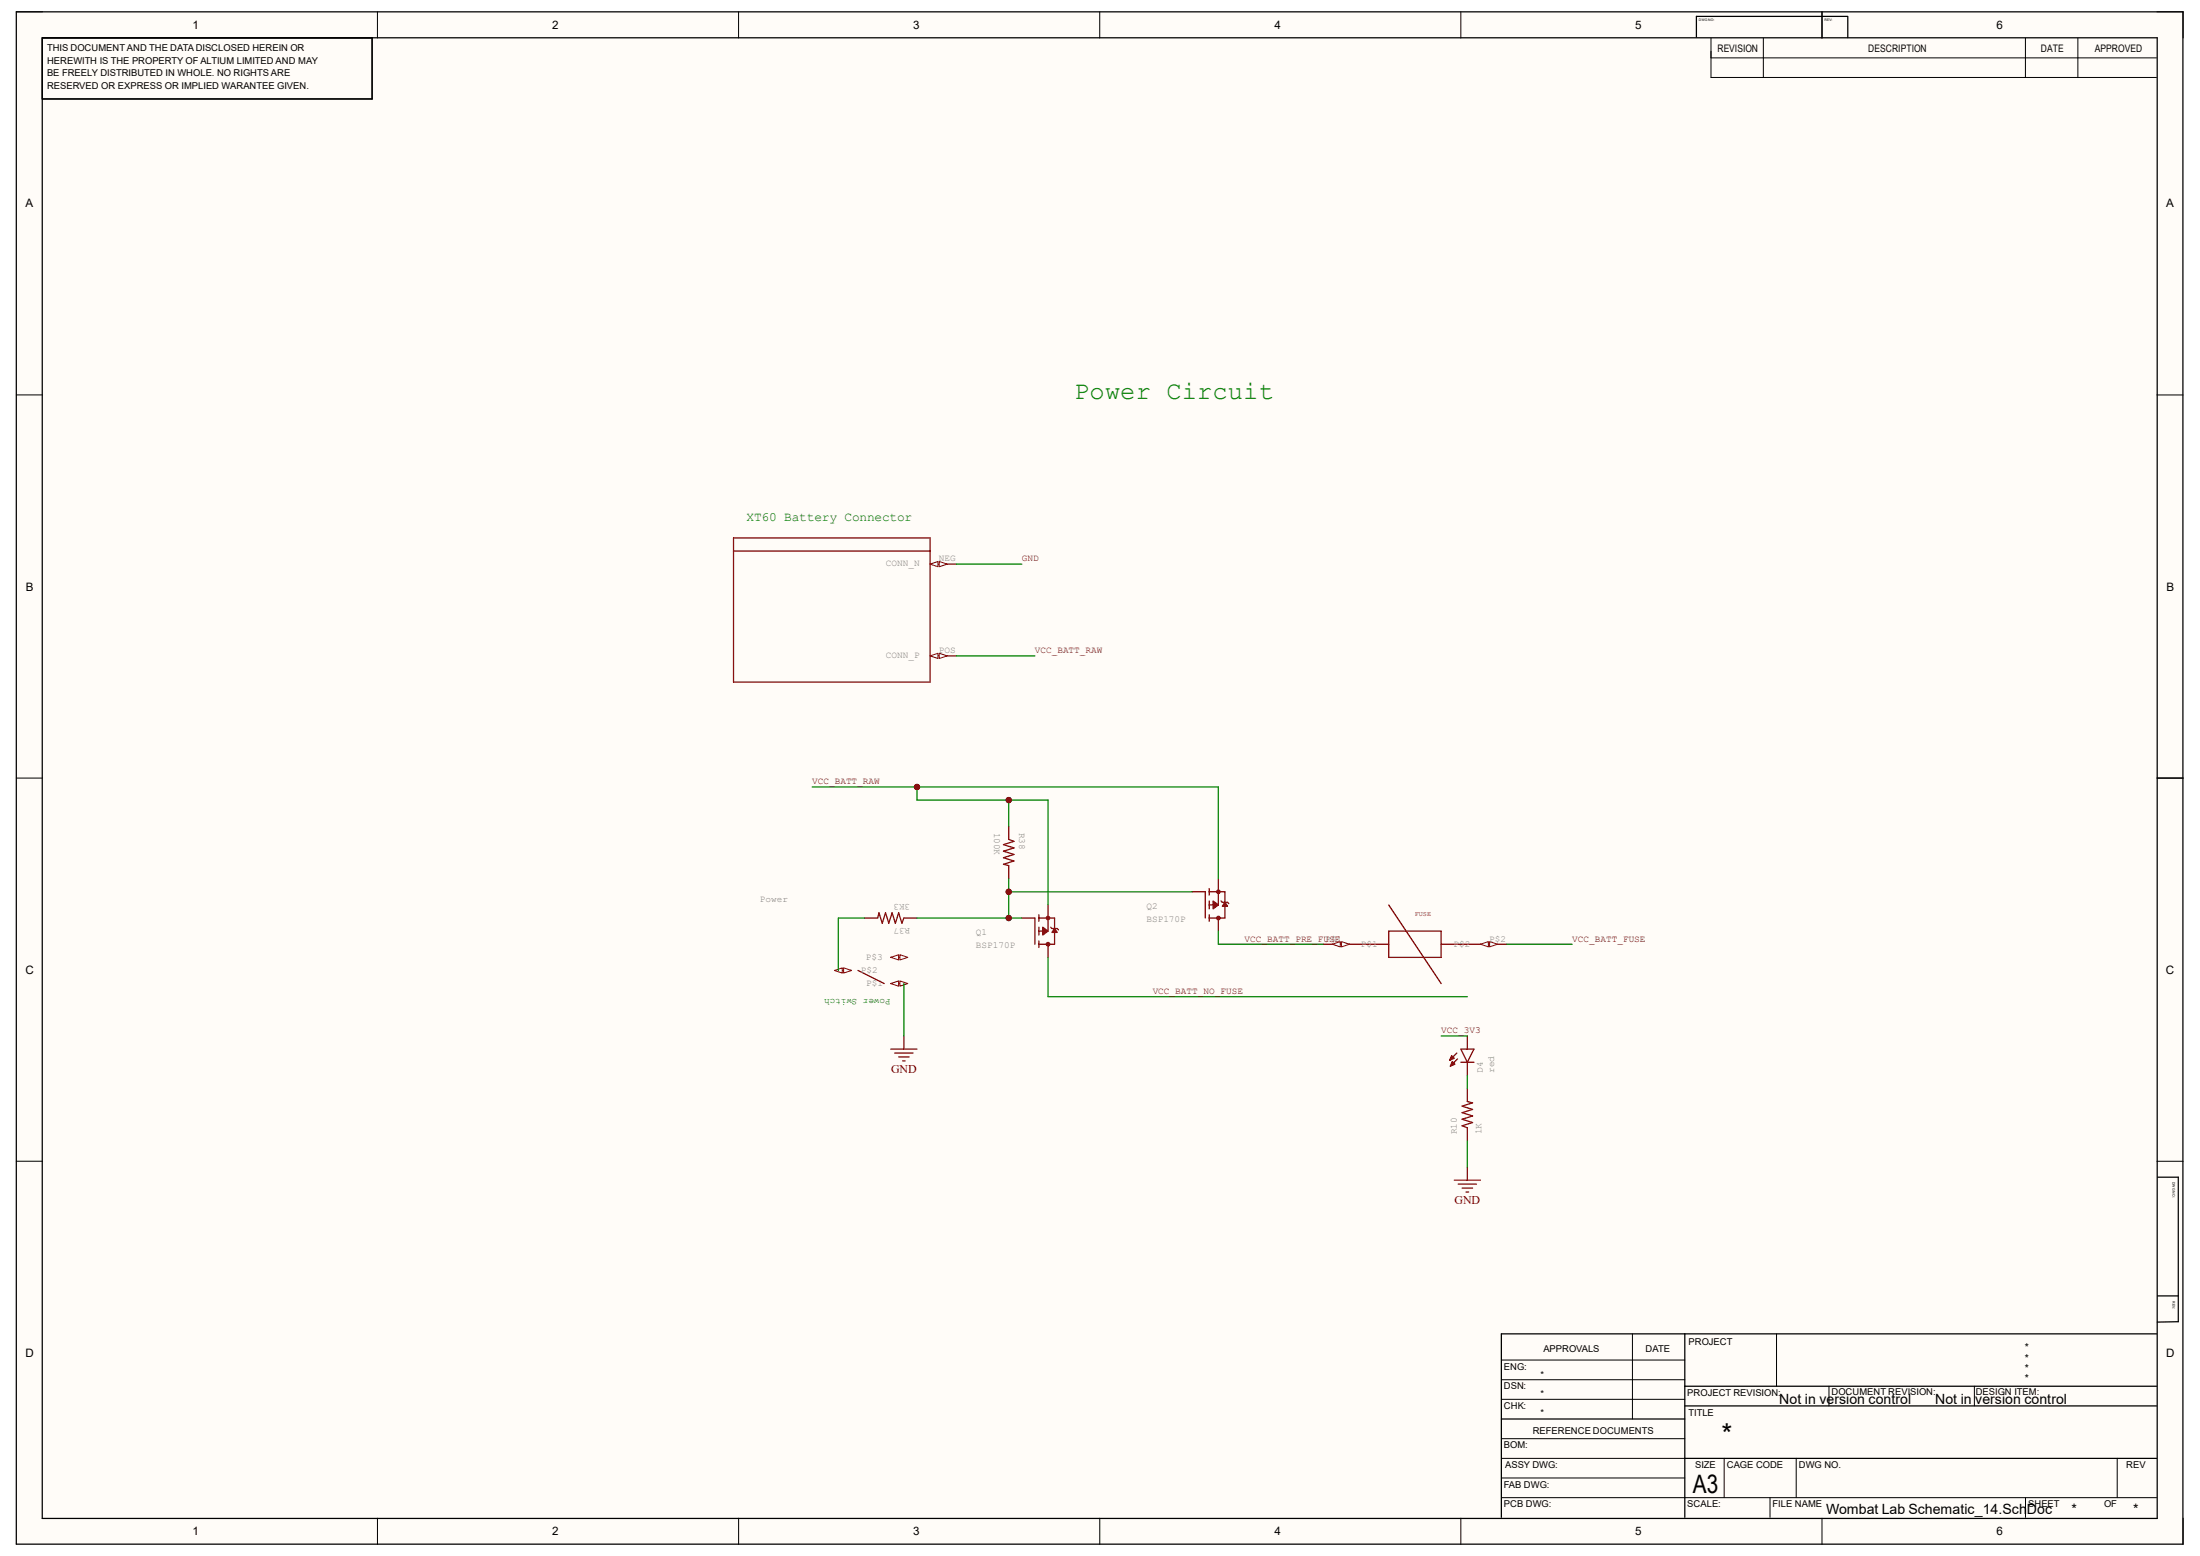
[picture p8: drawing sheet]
<svg xmlns="http://www.w3.org/2000/svg" width="297mm" height="210mm" viewBox="0 0 297 210" stroke-linecap="round" stroke-linejoin="round" font-family="sans-serif">
<g fill="#fffcf8">
<path d="M2.2 1.6h292.5v206.8h-292.5z" fill-rule="evenodd"/>
<path d="M5.7 5.1h285.5v199.8h-285.5z" fill-rule="evenodd"/>
</g>
<g fill="none" stroke="#000" stroke-width=".14">
<path d="M2.2 1.6h3.5M51 1.6v3.5M99.7 1.6v3.5M148.5 1.6v3.5M197.2 1.6v3.5M246 1.6v3.5M291.2 1.6h3.5v3.5M2.2 53.3h3.5M291.2 53.3h3.5M2.2 105h3.5M291.2 105h3.5M2.2 156.7h3.5"/>
<path d="M291.2 156.7h3.5M51 204.9v3.5M99.7 204.9v3.5M148.5 204.9v3.5M197.2 204.9v3.5M246 204.9v3.5M294.7 204.9v3.5"/>
</g>
<circle cx="123.8" cy="106.2" r=".35" fill="#000080"/>
<circle cx="123.8" cy="106.2" r=".35" fill="none" stroke="#000080" stroke-width=".14"/>
<circle cx="136.2" cy="123.9" r=".35" fill="#000080"/>
<circle cx="136.2" cy="123.9" r=".35" fill="none" stroke="#000080" stroke-width=".14"/>
<circle cx="136.2" cy="120.4" r=".35" fill="#000080"/>
<circle cx="136.2" cy="120.4" r=".35" fill="none" stroke="#000080" stroke-width=".14"/>
<circle cx="136.2" cy="108" r=".35" fill="#000080"/>
<circle cx="136.2" cy="108" r=".35" fill="none" stroke="#000080" stroke-width=".14"/>
<g fill="none" stroke="#000" stroke-width=".17">
<path d="M2.2 1.6h292.5v206.8h-292.5zM5.7 5.1h285.5v199.8h-285.5zM5.7 5.1h44.5v8.3h-44.5M246 1.6v3.5M249.5 2.2h-20.5v2.8M249.5 2.3v2.8M291.2 105h3.5M291.3 158.9h2.8v19.5h-2.9M291.3 174.9h2.8M202.7 191.5h24.8M227.5 187.1h63.6M227.5 180v24.8"/>
<path d="M227.5 189.8h63.6M227.5 196.8h63.6M291.1 180h-88.4v24.8"/>
</g>
<g fill="none" stroke="#000" stroke-width=".14">
<path d="M231 5.2v5.3h60.1M231 7.8h60.1M238.1 5.2v5.3M273.4 5.2v5.3M280.5 5.2v5.3M202.7 186.2h24.8M202.7 183.6h24.8M202.7 188.9h24.8M202.7 196.8h24.8M202.7 194.2h24.8M202.7 199.5h24.8M220.4 180v11.5"/>
<path d="M232.8 196.8v5.3M239.8 180v7.1M242.5 196.8v5.3M246.9 187.1v2.7M266.6 187.1v2.7M285.8 196.8v5.3M202.7 202.1h88.4M239 202.1v2.7M273.5 202.1v2.7"/>
</g>
<path d="M116.7 123.9h1.8l.2-.7 .4 1.4 .4-1.4 .5 1.4 .4-1.4 .5 1.4 .4-1.4 .5 1.4 .2-.7h1.8M139.7 123.9v3.5M140.3 123.9h2.1v3.5h-2.1M140.3 123.5v.8M140.3 125.1v1.1M140.3 127v.9M141.5 123.9v1.8h-1.2M141.8 125.1l.2 .2h.7l.2 .2" fill="none" stroke="#800000" stroke-width=".17"/>
<path d="M142.4 125.3l.3 .6h-.7z" fill="#800000"/>
<path d="M142.4 125.3l.3 .6h-.7z" fill="none" stroke="#800000" stroke-width=".17"/>
<path d="M140.8 125.1l.7 .6-.7 .5z" fill="#800000"/>
<path d="M140.8 125.1l.7 .6-.7 .5z" fill="none" stroke="#800000" stroke-width=".17"/>
<circle cx="141.5" cy="123.9" r=".25" fill="#800000"/>
<circle cx="141.5" cy="123.9" r=".25" fill="none" stroke="#800000" stroke-width=".14"/>
<circle cx="141.5" cy="127.4" r=".25" fill="#800000"/>
<circle cx="141.5" cy="127.4" r=".25" fill="none" stroke="#800000" stroke-width=".14"/>
<path d="M136.2 111.5v1.8l.7 .3-1.4 .4 1.4 .4-1.4 .5 1.4 .4-1.4 .5 1.4 .4-1.4 .5 .7 .1v1.8M115.8 131l3.6 1.8M120.3 132.8h1.7M137.9 123.9h1.8M141.5 122.1v1.8M141.5 127.4v1.8" fill="none" stroke="#800000" stroke-width=".17"/>
<path d="M120.3 132.8l1-.4v.7z" fill="#f8fcff"/>
<path d="M120.3 132.8l1-.4v.7z" fill="none" stroke="#800000" stroke-width=".14"/>
<path d="M121.5 132.4l1.1 .4-1.1 .3z" fill="#f8fcff"/>
<path d="M121.5 132.4l1.1 .4-1.1 .3z" fill="none" stroke="#800000" stroke-width=".14"/>
<path d="M113.2 131h1.8" fill="none" stroke="#800000" stroke-width=".17"/>
<path d="M113.9 130.6l1.1 .4-1.1 .3z" fill="#f8fcff"/>
<path d="M113.9 130.6l1.1 .4-1.1 .3z" fill="none" stroke="#800000" stroke-width=".14"/>
<path d="M112.6 131l1.1-.4v.7z" fill="#f8fcff"/>
<path d="M112.6 131l1.1-.4v.7z" fill="none" stroke="#800000" stroke-width=".14"/>
<path d="M120.3 129.2h1.7" fill="none" stroke="#800000" stroke-width=".17"/>
<path d="M120.3 129.2l1-.3v.7z" fill="#f8fcff"/>
<path d="M120.3 129.2l1-.3v.7z" fill="none" stroke="#800000" stroke-width=".14"/>
<path d="M121.5 128.9l1.1 .3-1.1 .4z" fill="#f8fcff"/>
<path d="M121.5 128.9l1.1 .3-1.1 .4z" fill="none" stroke="#800000" stroke-width=".14"/>
<path d="M99 72.6h26.6v19.5h-26.6zM99 74.4h26.6M125.6 88.5h3.5" fill="none" stroke="#800000" stroke-width=".17"/>
<path d="M125.6 88.5l1-.3v.7z" fill="#f8fcff"/>
<path d="M125.6 88.5l1-.3v.7z" fill="none" stroke="#800000" stroke-width=".14"/>
<path d="M126.8 88.2l1.1 .3-1.1 .4z" fill="#f8fcff"/>
<path d="M126.8 88.2l1.1 .3-1.1 .4z" fill="none" stroke="#800000" stroke-width=".14"/>
<path d="M125.6 76.1h3.5" fill="none" stroke="#800000" stroke-width=".17"/>
<path d="M125.6 76.1l1-.3v.7z" fill="#f8fcff"/>
<path d="M125.6 76.1l1-.3v.7z" fill="none" stroke="#800000" stroke-width=".14"/>
<path d="M126.8 75.8l1.1 .3-1.1 .4z" fill="#f8fcff"/>
<path d="M126.8 75.8l1.1 .3-1.1 .4z" fill="none" stroke="#800000" stroke-width=".14"/>
<path d="M196.7 142.1l-1 1M196.8 142.9l-1 1M197.2 141.6h1.8l-.9 1.8zM197.2 143.4h1.8" fill="none" stroke="#800000" stroke-width=".17"/>
<path d="M196 142.5l.3 .3-.6 .3z" fill="#800000"/>
<path d="M196 142.5l.3 .3-.6 .3z" fill="none" stroke="#800000" stroke-width=".17"/>
<path d="M196.1 143.3l.3 .3-.6 .3z" fill="#800000"/>
<path d="M163.2 119.9v.9M162.7 120.4v3.5M163.2 121.6v1.1M163.2 123.5v.8M163.2 120.4h2.2v3.5h-2.2M164.5 120.4v1.7h-1.3M164.8 121.6l.2 .2h.7l.2 .2M198.1 139.8v1.8M196.1 143.3l.3 .3-.6 .3zM198.1 143.4v1.7M198.1 146.9v1.8l.7 .2-1.4 .4 1.4 .4-1.4 .5 1.4 .4-1.4 .5 1.4 .4-1.4 .5 .7 .2v1.8" fill="none" stroke="#800000" stroke-width=".17"/>
<path d="M165.4 121.8l.3 .5h-.7z" fill="#800000"/>
<path d="M165.4 121.8l.3 .5h-.7z" fill="none" stroke="#800000" stroke-width=".17"/>
<path d="M163.8 121.6l.7 .5-.7 .6z" fill="#800000"/>
<path d="M163.8 121.6l.7 .5-.7 .6z" fill="none" stroke="#800000" stroke-width=".17"/>
<circle cx="164.5" cy="120.4" r=".25" fill="#800000"/>
<circle cx="164.5" cy="120.4" r=".25" fill="none" stroke="#800000" stroke-width=".14"/>
<circle cx="164.5" cy="123.9" r=".25" fill="#800000"/>
<circle cx="164.5" cy="123.9" r=".25" fill="none" stroke="#800000" stroke-width=".14"/>
<path d="M164.5 118.6v1.8M160.9 120.4h1.8M164.5 123.9v1.8M178.6 127.4h8.9M187.5 125.7h7.1v3.5h-7.1zM187.5 122.1l7.1 10.7M194.6 127.4h5.3" fill="none" stroke="#800000" stroke-width=".17"/>
<path d="M181.1 127.1l1.1 .3-1.1 .4z" fill="#f8fcff"/>
<path d="M181.1 127.1l1.1 .3-1.1 .4z" fill="none" stroke="#800000" stroke-width=".14"/>
<path d="M179.9 127.4l1-.3v.7z" fill="#f8fcff"/>
<path d="M179.9 127.4l1-.3v.7z" fill="none" stroke="#800000" stroke-width=".14"/>
<path d="M199.9 127.4h3.5" fill="none" stroke="#800000" stroke-width=".17"/>
<path d="M199.9 127.4l1-.3v.7z" fill="#f8fcff"/>
<path d="M199.9 127.4l1-.3v.7z" fill="none" stroke="#800000" stroke-width=".14"/>
<path d="M201.1 127.1l1.1 .3-1.1 .4z" fill="#f8fcff"/>
<path d="M201.1 127.1l1.1 .3-1.1 .4z" fill="none" stroke="#800000" stroke-width=".14"/>
<path d="M122 139.8v1.8M120.3 141.6h3.5M120.8 142.1h2.5M121.3 142.7h1.4M121.9 143.2h.3M196.3 159.3h3.6M196.9 159.8h2.4M198.1 157.5v1.8M197.4 160.4h1.4M197.9 160.9h.4" fill="none" stroke="#800000" stroke-width=".17"/>
<path d="M129.1 76.1h8.8M109.6 106.2h54.9v12.4M123.8 106.2v1.8h17.7v14.1M136.2 108v3.5M116.7 123.9h-3.5v7.1M122 132.8v7M141.5 129.2v5.3h56.6M198.1 154v3.5" fill="none" stroke="#008000" stroke-width=".17"/>
<circle cx="123.8" cy="106.2" r=".35" fill="#800000"/>
<circle cx="123.8" cy="106.2" r=".35" fill="none" stroke="#800000" stroke-width=".14"/>
<circle cx="136.2" cy="108" r=".35" fill="#800000"/>
<circle cx="136.2" cy="108" r=".35" fill="none" stroke="#800000" stroke-width=".14"/>
<path d="M129.1 88.5h10.6M136.2 118.6v5.3M123.8 123.9h14.1M136.2 120.4h24.7" fill="none" stroke="#008000" stroke-width=".17"/>
<circle cx="136.2" cy="123.9" r=".35" fill="#800000"/>
<circle cx="136.2" cy="123.9" r=".35" fill="none" stroke="#800000" stroke-width=".14"/>
<circle cx="136.2" cy="120.4" r=".35" fill="#800000"/>
<circle cx="136.2" cy="120.4" r=".35" fill="none" stroke="#800000" stroke-width=".14"/>
<path d="M164.5 125.7v1.7h14.1M194.6 139.8h3.5M203.4 127.4h8.8M198.1 145.1v1.8" fill="none" stroke="#008000" stroke-width=".17"/>
<text font-size="3.8" x="232.4" y="194.9">*</text>
<text font-size="3.4" fill="#008000" x="145" y="53.9">Power Circuit</text>
<text font-size="3.4" x="228.6" y="201.5">A3</text>
<g font-size="1.9">
<text x="240.2" y="189.5">Not in version control</text>
<text x="261.2" y="189.5">Not in version control</text>
<text x="246.5" y="204.4">Wombat Lab Schematic_14.SchDoc</text>
<text x="279.7" y="204.4">*</text>
<text x="288" y="204.4">*</text>
</g>
<text font-size="1.7" fill="#008000" x="100.8" y="70.3">XT60 Battery Connector</text>
<g font-size="1.6">
<text x="26" y="3.9">1</text>
<text x="74.5" y="3.9">2</text>
<text x="123.3" y="3.9">3</text>
<text x="172" y="3.9">4</text>
<text x="220.8" y="3.9">5</text>
<text x="269.5" y="3.9">6</text>
<text x="3.4" y="28">A</text>
<text x="292.4" y="28">A</text>
<text x="3.5" y="79.7">B</text>
<text x="292.5" y="79.7">B</text>
<text x="3.4" y="131.4">C</text>
<text x="292.4" y="131.4">C</text>
<text x="3.4" y="183.1">D</text>
<text x="292.4" y="183.1">D</text>
<text x="26" y="207.2">1</text>
<text x="74.5" y="207.2">2</text>
<text x="123.3" y="207.2">3</text>
<text x="172" y="207.2">4</text>
<text x="220.8" y="207.2">5</text>
<text x="269.5" y="207.2">6</text>
</g>
<g font-size="1.6" fill="#800000">
<text x="120.3" y="144.8">GND</text>
<text x="196.4" y="162.5">GND</text>
</g>
<g font-size="1.4">
<text x="231.9" y="7">REVISION</text>
<text x="252.2" y="7">DESCRIPTION</text>
<text x="275.5" y="7">DATE</text>
<text x="282.8" y="7">APPROVED</text>
<text x="273.3" y="185.2">*</text>
<text x="273.3" y="182.4">*</text>
<text x="273.3" y="183.8">*</text>
<text x="273.3" y="186.6">*</text>
</g>
<g font-size="1.3">
<text x="6.3" y="6.9">THIS DOCUMENT AND THE DATA DISCLOSED HEREIN OR</text>
<text x="6.3" y="8.6">HEREWITH IS THE PROPERTY OF ALTIUM LIMITED AND MAY</text>
<text x="6.3" y="10.3">BE FREELY DISTRIBUTED IN WHOLE. NO RIGHTS ARE</text>
<text x="6.3" y="12">RESERVED OR EXPRESS OR IMPLIED WARANTEE GIVEN.</text>
<text x="203" y="184.9">ENG:</text>
<text x="208" y="185.9">*</text>
<text x="208.4" y="182.4">APPROVALS</text>
<text x="222.2" y="182.4">DATE</text>
<text x="228" y="181.5">PROJECT</text>
<text x="203" y="187.5">DSN:</text>
<text x="203" y="190.2">CHK:</text>
<text x="208" y="188.6">*</text>
<text x="208" y="191.1">*</text>
<text x="227.8" y="188.4">PROJECT REVISION:</text>
<text x="228" y="191.1">TITLE</text>
<text x="247.3" y="188.3">DOCUMENT REVISION:</text>
<text x="266.7" y="188.3">DESIGN ITEM:</text>
<text x="203" y="195.5">BOM:</text>
<text x="206.9" y="193.5">REFERENCE DOCUMENTS</text>
<text x="203" y="200.8">FAB DWG:</text>
<text x="203" y="203.5">PCB DWG:</text>
<text x="203.2" y="198.2">ASSY DWG:</text>
<text x="227.8" y="203.5">SCALE:</text>
<text x="228.9" y="198.2">SIZE</text>
<text x="233.1" y="198.2">CAGE CODE</text>
<text x="239.3" y="203.5">FILE NAME</text>
<text x="242.9" y="198.2">DWG NO.</text>
<text x="273.8" y="203.5">SHEET</text>
<text x="284.1" y="203.5">OF</text>
<text x="287.1" y="198.2">REV</text>
</g>
<g font-size="1.3" fill="#808080">
<text x="119.6" y="76.5">CONN_N</text>
<text x="126.7" y="75.8">NEG</text>
<text x="119.6" y="88.9">CONN_P</text>
<text x="126.7" y="88.1">POS</text>
<text x="134.2" y="112.4" transform="rotate(90 134.2 112.4)">100K</text>
<text x="137.6" y="112.4" transform="rotate(90 137.6 112.4)">R38</text>
<text x="102.6" y="121.8">Power</text>
<text x="122.9" y="125.3" transform="rotate(-180 122.9 125.3)">R37</text>
<text x="122.9" y="122" transform="rotate(-180 122.9 122)">3K3</text>
<text x="154.8" y="122.6">Q2</text>
<text x="154.8" y="124.4">BSP170P</text>
<text x="116.2" y="131.3">P$2</text>
<text x="116.9" y="129.5">P$3</text>
<text x="131.7" y="126.2">Q1</text>
<text x="131.7" y="128">BSP170P</text>
<text x="178.9" y="127.1">P$1</text>
<text x="183.7" y="127.8">P$1</text>
<text x="196.2" y="127.8">P$2</text>
<text x="201" y="127.1">P$2</text>
<text x="116.9" y="133.1">P$1</text>
<text x="200.2" y="144.8" transform="rotate(-90 200.2 144.8)">D4</text>
<text x="201.7" y="144.8" transform="rotate(-90 201.7 144.8)">red</text>
<text x="196.7" y="153.1" transform="rotate(-90 196.7 153.1)">R10</text>
<text x="200" y="153.1" transform="rotate(-90 200 153.1)">1K</text>
</g>
<g font-size="1.3" fill="#800000">
<text x="138" y="75.8">GND</text>
<text x="139.7" y="88.1">VCC_BATT_RAW</text>
<text x="109.6" y="105.8">VCC_BATT_RAW</text>
<text x="168" y="127.1">VCC_BATT_PRE_FUSE</text>
<text x="212.3" y="127.1">VCC_BATT_FUSE</text>
<text x="155.6" y="134.2">VCC_BATT_NO_FUSE</text>
<text x="194.6" y="139.4">VCC_3V3</text>
</g>
<text font-size="1.3" fill="#008000" x="120.3" y="134.9" transform="rotate(-180 120.3 134.9)">Power Switch</text>
<text font-size=".9" fill="#800000" x="191" y="123.6">FUSE</text>
<g font-size=".5">
<text x="229.4" y="2.8">DWG NO:</text>
<text x="246.3" y="2.8">REV:</text>
<text x="293.3" y="159.5" transform="rotate(90 293.3 159.5)">DWG NO:</text>
<text x="293.3" y="175.6" transform="rotate(90 293.3 175.6)">REV:</text>
</g>
</svg>
